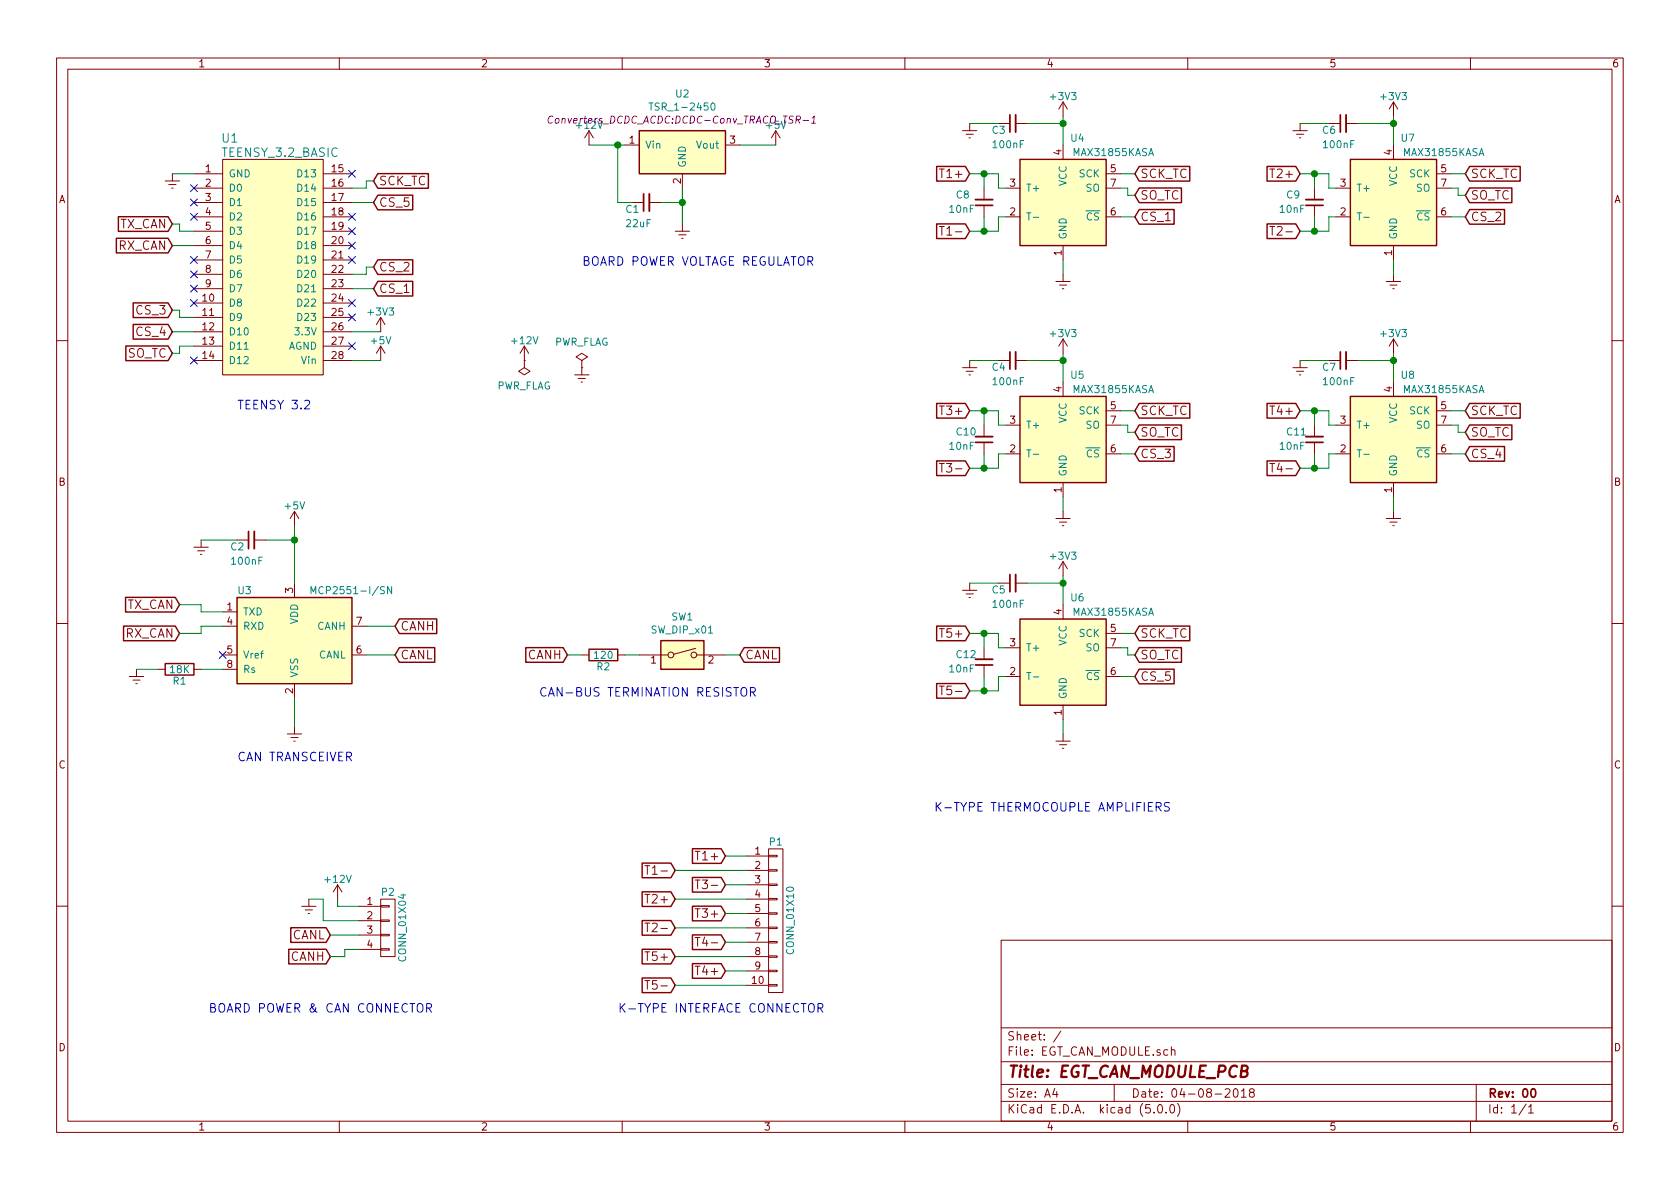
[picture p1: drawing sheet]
EESchema Schematic File Version 4
LIBS:EGT_CAN_MODULE-cache
EELAYER 26 0
EELAYER END
$Descr A4 11693 8268
encoding utf-8
Sheet 1 1
Title "EGT_CAN_MODULE_PCB"
Date "04-08-2018"
Rev "00"
Comp ""
Comment1 ""
Comment2 ""
Comment3 ""
Comment4 ""
$EndDescr
$Comp
L power:Earth #PWR01
U 1 1
P 4750 1550
F 0 "#PWR01" H 4750 1300 50  0001 C CNN
F 1 "Earth" H 4750 1400 50  0001 C CNN
F 2 "" H 4750 1550 50  0000 C CNN
F 3 "" H 4750 1550 50  0000 C CNN
	1    4750 1550
	1    0    0    -1  
$EndComp
$Comp
L power:Earth #PWR02
U 1 1
P 1200 1200
F 0 "#PWR02" H 1200 950 50  0001 C CNN
F 1 "Earth" H 1200 1050 50  0001 C CNN
F 2 "" H 1200 1200 50  0000 C CNN
F 3 "" H 1200 1200 50  0000 C CNN
	1    1200 1200
	1    0    0    -1  
$EndComp
$Comp
L power:Earth #PWR06
U 1 1
P 7400 1900
F 0 "#PWR06" H 7400 1650 50  0001 C CNN
F 1 "Earth" H 7400 1750 50  0001 C CNN
F 2 "" H 7400 1900 50  0000 C CNN
F 3 "" H 7400 1900 50  0000 C CNN
	1    7400 1900
	1    0    0    -1  
$EndComp
$Comp
L power:Earth #PWR08
U 1 1
P 6750 850
F 0 "#PWR08" H 6750 600 50  0001 C CNN
F 1 "Earth" H 6750 700 50  0001 C CNN
F 2 "" H 6750 850 50  0000 C CNN
F 3 "" H 6750 850 50  0000 C CNN
	1    6750 850 
	1    0    0    -1  
$EndComp
Text GLabel 2600 1250 2    60   Input ~ 0
SCK_TC
Text GLabel 1200 2450 0    60   Input ~ 0
SO_TC
Text GLabel 7900 1200 2    60   Input ~ 0
SCK_TC
Text GLabel 7900 1350 2    60   Input ~ 0
SO_TC
Text GLabel 7900 1500 2    60   Input ~ 0
CS_1
Text GLabel 6750 1200 0    60   Input ~ 0
T1+
Text GLabel 6750 1600 0    60   Input ~ 0
T1-
$Comp
L conn:CONN_01X10 P1
U 1 1
P 5400 6400
F 0 "P1" H 5400 6950 50  0000 C CNN
F 1 "CONN_01X10" V 5500 6400 50  0000 C CNN
F 2 "Pin_Headers:Pin_Header_Straight_2x05_Pitch2.00mm" H 5400 6400 50  0001 C CNN
F 3 "" H 5400 6400 50  0000 C CNN
	1    5400 6400
	1    0    0    -1  
$EndComp
Text GLabel 5050 5950 0    60   Input ~ 0
T1+
Text GLabel 4700 6050 0    60   Input ~ 0
T1-
Text GLabel 4700 6250 0    60   Input ~ 0
T2+
Text GLabel 5050 6350 0    60   Input ~ 0
T3+
Text GLabel 5050 6750 0    60   Input ~ 0
T4+
Text GLabel 4700 6650 0    60   Input ~ 0
T5+
Text GLabel 4700 6450 0    60   Input ~ 0
T2-
Text GLabel 5050 6150 0    60   Input ~ 0
T3-
Text GLabel 5050 6550 0    60   Input ~ 0
T4-
Text GLabel 4700 6850 0    60   Input ~ 0
T5-
$Comp
L 015-0012_K-TYPES_MODULE_PCB-rescue:MCP2551-I_SN U3
U 1 1
P 2050 4450
F 0 "U3" H 1650 4800 50  0000 L CNN
F 1 "MCP2551-I/SN" H 2150 4800 50  0000 L CNN
F 2 "Housings_SOIC:SOIC-8_3.9x4.9mm_Pitch1.27mm" H 2050 3950 50  0001 C CIN
F 3 "" H 2050 4450 50  0000 C CNN
	1    2050 4450
	1    0    0    -1  
$EndComp
Text GLabel 1250 4400 0    60   Input ~ 0
RX_CAN
Text GLabel 1250 4200 0    60   Input ~ 0
TX_CAN
$Comp
L Device:R R1
U 1 1
P 1250 4650
F 0 "R1" V 1330 4650 50  0000 C CNN
F 1 "18K" V 1250 4650 50  0000 C CNN
F 2 "Resistors_SMD:R_0805_HandSoldering" V 1180 4650 50  0001 C CNN
F 3 "" H 1250 4650 50  0000 C CNN
	1    1250 4650
	0    1    1    0   
$EndComp
$Comp
L power:Earth #PWR013
U 1 1
P 950 4650
F 0 "#PWR013" H 950 4400 50  0001 C CNN
F 1 "Earth" H 950 4500 50  0001 C CNN
F 2 "" H 950 4650 50  0000 C CNN
F 3 "" H 950 4650 50  0000 C CNN
	1    950  4650
	1    0    0    -1  
$EndComp
Text GLabel 2750 4350 2    60   Input ~ 0
CANH
Text GLabel 2750 4550 2    60   Input ~ 0
CANL
$Comp
L power:Earth #PWR014
U 1 1
P 2050 5050
F 0 "#PWR014" H 2050 4800 50  0001 C CNN
F 1 "Earth" H 2050 4900 50  0001 C CNN
F 2 "" H 2050 5050 50  0000 C CNN
F 3 "" H 2050 5050 50  0000 C CNN
	1    2050 5050
	1    0    0    -1  
$EndComp
$Comp
L power:Earth #PWR015
U 1 1
P 1400 3750
F 0 "#PWR015" H 1400 3500 50  0001 C CNN
F 1 "Earth" H 1400 3600 50  0001 C CNN
F 2 "" H 1400 3750 50  0000 C CNN
F 3 "" H 1400 3750 50  0000 C CNN
	1    1400 3750
	1    0    0    -1  
$EndComp
$Comp
L Device:R R2
U 1 1
P 4200 4550
F 0 "R2" V 4280 4550 50  0000 C CNN
F 1 "120" V 4200 4550 50  0000 C CNN
F 2 "Resistors_SMD:R_0805_HandSoldering" V 4130 4550 50  0001 C CNN
F 3 "" H 4200 4550 50  0000 C CNN
	1    4200 4550
	0    1    1    0   
$EndComp
$Comp
L conn:CONN_01X04 P2
U 1 1
P 2700 6450
F 0 "P2" H 2700 6700 50  0000 C CNN
F 1 "CONN_01X04" V 2800 6450 50  0000 C CNN
F 2 "Pin_Headers:Pin_Header_Angled_2x02_Pitch2.54mm" H 2700 6450 50  0001 C CNN
F 3 "" H 2700 6450 50  0000 C CNN
	1    2700 6450
	1    0    0    -1  
$EndComp
$Comp
L power:Earth #PWR016
U 1 1
P 2150 6250
F 0 "#PWR016" H 2150 6000 50  0001 C CNN
F 1 "Earth" H 2150 6100 50  0001 C CNN
F 2 "" H 2150 6250 50  0000 C CNN
F 3 "" H 2150 6250 50  0000 C CNN
	1    2150 6250
	1    0    0    -1  
$EndComp
Text GLabel 2300 6650 0    60   Input ~ 0
CANH
Text GLabel 2300 6500 0    60   Input ~ 0
CANL
Wire Wire Line
	4100 1000 4300 1000
Wire Wire Line
	4300 1400 4300 1000
Connection ~ 4300 1000
Wire Wire Line
	4750 1300 4750 1400
Connection ~ 4750 1400
Wire Wire Line
	5150 1000 5400 1000
Wire Wire Line
	2450 2300 2650 2300
Wire Wire Line
	7400 800  7400 850 
Wire Wire Line
	7400 1800 7400 1900
Wire Wire Line
	7150 850  7400 850 
Connection ~ 7400 850 
Wire Wire Line
	6750 850  6950 850 
Wire Wire Line
	2600 2000 2450 2000
Wire Wire Line
	2600 1400 2450 1400
Wire Wire Line
	1200 2300 1350 2300
Wire Wire Line
	7800 1200 7900 1200
Wire Wire Line
	7800 1500 7900 1500
Wire Wire Line
	6750 1600 6850 1600
Wire Wire Line
	6750 1200 6850 1200
Wire Wire Line
	5050 5950 5200 5950
Wire Wire Line
	5050 6150 5200 6150
Wire Wire Line
	5050 6350 5200 6350
Wire Wire Line
	5050 6550 5200 6550
Wire Wire Line
	5050 6750 5200 6750
Wire Wire Line
	4700 6850 5200 6850
Wire Wire Line
	4700 6650 5200 6650
Wire Wire Line
	4700 6450 5200 6450
Wire Wire Line
	4700 6250 5200 6250
Wire Wire Line
	4700 6050 5200 6050
Wire Wire Line
	1250 4200 1400 4200
Wire Wire Line
	1400 4200 1400 4250
Wire Wire Line
	1400 4250 1550 4250
Wire Wire Line
	1550 4350 1400 4350
Wire Wire Line
	1400 4350 1400 4400
Wire Wire Line
	1400 4400 1250 4400
Wire Wire Line
	1550 4650 1400 4650
Wire Wire Line
	1100 4650 950  4650
Wire Wire Line
	2050 4850 2050 5050
Wire Wire Line
	1400 3750 1650 3750
Wire Wire Line
	1850 3750 2050 3750
Wire Wire Line
	2050 3650 2050 3750
Connection ~ 2050 3750
Wire Wire Line
	2350 6300 2350 6250
Wire Wire Line
	2500 6500 2300 6500
Wire Wire Line
	2500 6600 2400 6600
NoConn ~ 1550 4550
$Comp
L power:+12V #PWR017
U 1 1
P 2350 6250
F 0 "#PWR017" H 2350 6100 50  0001 C CNN
F 1 "+12V" H 2350 6390 50  0000 C CNN
F 2 "" H 2350 6250 50  0000 C CNN
F 3 "" H 2350 6250 50  0000 C CNN
	1    2350 6250
	1    0    0    -1  
$EndComp
$Comp
L power:+12V #PWR018
U 1 1
P 4100 1000
F 0 "#PWR018" H 4100 850 50  0001 C CNN
F 1 "+12V" H 4100 1140 50  0000 C CNN
F 2 "" H 4100 1000 50  0000 C CNN
F 3 "" H 4100 1000 50  0000 C CNN
	1    4100 1000
	1    0    0    -1  
$EndComp
$Comp
L power:+3V3 #PWR019
U 1 1
P 2650 2300
F 0 "#PWR019" H 2650 2150 50  0001 C CNN
F 1 "+3V3" H 2650 2440 50  0000 C CNN
F 2 "" H 2650 2300 50  0000 C CNN
F 3 "" H 2650 2300 50  0000 C CNN
	1    2650 2300
	1    0    0    -1  
$EndComp
$Comp
L power:+3V3 #PWR023
U 1 1
P 7400 800
F 0 "#PWR023" H 7400 650 50  0001 C CNN
F 1 "+3V3" H 7400 940 50  0000 C CNN
F 2 "" H 7400 800 50  0000 C CNN
F 3 "" H 7400 800 50  0000 C CNN
	1    7400 800 
	1    0    0    -1  
$EndComp
$Comp
L power:+5V #PWR025
U 1 1
P 2650 2500
F 0 "#PWR025" H 2650 2350 50  0001 C CNN
F 1 "+5V" H 2650 2640 50  0000 C CNN
F 2 "" H 2650 2500 50  0000 C CNN
F 3 "" H 2650 2500 50  0000 C CNN
	1    2650 2500
	1    0    0    -1  
$EndComp
$Comp
L power:+5V #PWR026
U 1 1
P 2050 3650
F 0 "#PWR026" H 2050 3500 50  0001 C CNN
F 1 "+5V" H 2050 3790 50  0000 C CNN
F 2 "" H 2050 3650 50  0000 C CNN
F 3 "" H 2050 3650 50  0000 C CNN
	1    2050 3650
	1    0    0    -1  
$EndComp
$Comp
L power:+12V #PWR027
U 1 1
P 3650 2500
F 0 "#PWR027" H 3650 2350 50  0001 C CNN
F 1 "+12V" H 3650 2640 50  0000 C CNN
F 2 "" H 3650 2500 50  0000 C CNN
F 3 "" H 3650 2500 50  0000 C CNN
	1    3650 2500
	1    0    0    -1  
$EndComp
$Comp
L power:Earth #PWR028
U 1 1
P 4050 2550
F 0 "#PWR028" H 4050 2300 50  0001 C CNN
F 1 "Earth" H 4050 2400 50  0001 C CNN
F 2 "" H 4050 2550 50  0000 C CNN
F 3 "" H 4050 2550 50  0000 C CNN
	1    4050 2550
	1    0    0    -1  
$EndComp
$Comp
L power:PWR_FLAG #FLG029
U 1 1
P 4050 2550
F 0 "#FLG029" H 4050 2645 50  0001 C CNN
F 1 "PWR_FLAG" H 4050 2730 50  0000 C CNN
F 2 "" H 4050 2550 50  0000 C CNN
F 3 "" H 4050 2550 50  0000 C CNN
	1    4050 2550
	1    0    0    -1  
$EndComp
$Comp
L power:PWR_FLAG #FLG030
U 1 1
P 3650 2500
F 0 "#FLG030" H 3650 2595 50  0001 C CNN
F 1 "PWR_FLAG" H 3650 2680 50  0000 C CNN
F 2 "" H 3650 2500 50  0000 C CNN
F 3 "" H 3650 2500 50  0000 C CNN
	1    3650 2500
	-1   0    0    1   
$EndComp
Wire Wire Line
	2450 2500 2650 2500
Text Notes 1650 2850 0    60   ~ 0
TEENSY 3.2
Text Notes 1650 5300 0    60   ~ 0
CAN TRANSCEIVER
Text Notes 4050 1850 0    60   ~ 0
BOARD POWER VOLTAGE REGULATOR
Text Notes 4300 7050 0    60   ~ 0
K-TYPE INTERFACE CONNECTOR
Text Notes 1450 7050 0    60   ~ 0
BOARD POWER & CAN CONNECTOR
Text Notes 6500 5650 0    60   ~ 0
K-TYPE THERMOCOUPLE AMPLIFIERS
$Comp
L 015-0012_K-TYPES_MODULE_PCB-rescue:TEENSY_3.2_BASIC U1
U 1 1
P 1900 1850
F 0 "U1" H 1600 2750 60  0000 C CNN
F 1 "TEENSY_3.2_BASIC" H 1950 2650 60  0000 C CNN
F 2 "User Libraries:TEENSY_3.2_BASIC" H 1900 1650 60  0001 C CNN
F 3 "" H 1900 1650 60  0001 C CNN
	1    1900 1850
	1    0    0    -1  
$EndComp
Wire Wire Line
	4600 1400 4750 1400
$Comp
L power:+5V #PWR031
U 1 1
P 5400 1000
F 0 "#PWR031" H 5400 850 50  0001 C CNN
F 1 "+5V" H 5400 1140 50  0000 C CNN
F 2 "" H 5400 1000 50  0000 C CNN
F 3 "" H 5400 1000 50  0000 C CNN
	1    5400 1000
	1    0    0    -1  
$EndComp
Text GLabel 2600 2000 2    60   Input ~ 0
CS_1
Text GLabel 2600 1850 2    60   Input ~ 0
CS_2
Text GLabel 1200 2300 0    60   Input ~ 0
CS_4
Text GLabel 1200 2150 0    60   Input ~ 0
CS_3
Text GLabel 2600 1400 2    60   Input ~ 0
CS_5
Text GLabel 1200 1550 0    60   Input ~ 0
TX_CAN
Text GLabel 1200 1700 0    60   Input ~ 0
RX_CAN
Wire Wire Line
	1200 1700 1350 1700
Wire Wire Line
	1200 1200 1350 1200
Wire Wire Line
	2450 1900 2550 1900
Wire Wire Line
	2550 1900 2550 1850
Wire Wire Line
	2550 1850 2600 1850
Wire Wire Line
	1350 2400 1250 2400
Wire Wire Line
	1250 2400 1250 2450
Wire Wire Line
	1250 2450 1200 2450
Wire Wire Line
	1350 2200 1250 2200
Wire Wire Line
	1250 2200 1250 2150
Wire Wire Line
	1250 2150 1200 2150
Wire Wire Line
	1350 1600 1250 1600
Wire Wire Line
	1250 1600 1250 1550
Wire Wire Line
	1250 1550 1200 1550
NoConn ~ 1350 1300
NoConn ~ 1350 1400
NoConn ~ 1350 1500
NoConn ~ 1350 1800
NoConn ~ 1350 1900
NoConn ~ 1350 2000
NoConn ~ 1350 2100
NoConn ~ 1350 2500
NoConn ~ 2450 2400
NoConn ~ 2450 2200
NoConn ~ 2450 2100
NoConn ~ 2450 1800
NoConn ~ 2450 1700
NoConn ~ 2450 1600
NoConn ~ 2450 1500
Wire Wire Line
	4300 1000 4350 1000
Wire Wire Line
	4750 1400 4750 1550
Wire Wire Line
	7400 850  7400 1000
Wire Wire Line
	2050 3750 2050 4050
$Comp
L Switch:SW_DIP_x01 SW1
U 1 1
P 4750 4550
F 0 "SW1" H 4750 4817 50  0000 C CNN
F 1 "SW_DIP_x01" H 4750 4726 50  0000 C CNN
F 2 "SamacSys_Parts:IKD0103101" H 4750 4550 50  0001 C CNN
F 3 "" H 4750 4550 50  0001 C CNN
	1    4750 4550
	1    0    0    -1  
$EndComp
Text GLabel 3950 4550 0    60   Input ~ 0
CANH
Text GLabel 5150 4550 2    60   Input ~ 0
CANL
Wire Wire Line
	5150 4550 5050 4550
Wire Wire Line
	4450 4550 4350 4550
Wire Wire Line
	4050 4550 3950 4550
Wire Wire Line
	2550 4350 2750 4350
Wire Wire Line
	2550 4550 2750 4550
Text Notes 3750 4850 0    60   ~ 0
CAN-BUS TERMINATION RESISTOR
$Comp
L dc-dc:TSR_1-2450 U2
U 1 1
P 4750 1100
F 0 "U2" H 4750 1558 50  0000 C CNN
F 1 "TSR_1-2450" H 4750 1467 50  0000 C CNN
F 2 "Converters_DCDC_ACDC:DCDC-Conv_TRACO_TSR-1" H 4750 1376 50  0000 C CIN
F 3 "http://www.tracopower.com/products/tsr1.pdf" H 4750 1550 50  0001 C CNN
	1    4750 1100
	1    0    0    -1  
$EndComp
$Comp
L Sensor_Temperature:MAX31855KASA U4
U 1 1
P 7400 1400
F 0 "U4" H 7500 1850 50  0000 C CNN
F 1 "MAX31855KASA" H 7750 1750 50  0000 C CNN
F 2 "Housings_SOIC:SOIC-8_3.9x4.9mm_Pitch1.27mm" H 8400 1050 50  0001 C CIN
F 3 "http://datasheets.maximintegrated.com/en/ds/MAX31855.pdf" H 7400 1400 50  0001 C CNN
	1    7400 1400
	1    0    0    -1  
$EndComp
$Comp
L Device:C_Small C8
U 1 1
P 6850 1400
F 0 "C8" H 7050 1350 50  0000 R CNN
F 1 "10nF" H 7100 1450 50  0000 R CNN
F 2 "Capacitors_SMD:C_0805_HandSoldering" H 6850 1400 50  0001 C CNN
F 3 "~" H 6850 1400 50  0001 C CNN
	1    6850 1400
	-1   0    0    1   
$EndComp
$Comp
L Device:C_Small C2
U 1 1
P 1750 3750
F 0 "C2" V 1700 3900 50  0000 R CNN
F 1 "100nF" V 1600 3900 50  0000 R CNN
F 2 "Capacitors_SMD:C_0805_HandSoldering" H 1750 3750 50  0001 C CNN
F 3 "~" H 1750 3750 50  0001 C CNN
	1    1750 3750
	0    -1   -1   0   
$EndComp
$Comp
L Device:C_Small C1
U 1 1
P 4500 1400
F 0 "C1" V 4450 1550 50  0000 R CNN
F 1 "22uF" V 4350 1550 50  0000 R CNN
F 2 "Capacitors_SMD:C_0805_HandSoldering" H 4500 1400 50  0001 C CNN
F 3 "~" H 4500 1400 50  0001 C CNN
	1    4500 1400
	0    -1   -1   0   
$EndComp
Wire Wire Line
	4400 1400 4300 1400
$Comp
L Device:C_Small C3
U 1 1
P 7050 850
F 0 "C3" V 7000 1000 50  0000 R CNN
F 1 "100nF" V 6900 1000 50  0000 R CNN
F 2 "Capacitors_SMD:C_0805_HandSoldering" H 7050 850 50  0001 C CNN
F 3 "~" H 7050 850 50  0001 C CNN
	1    7050 850 
	0    -1   -1   0   
$EndComp
Wire Wire Line
	7900 1350 7850 1350
Wire Wire Line
	7850 1350 7850 1300
Wire Wire Line
	7850 1300 7800 1300
Wire Wire Line
	6850 1300 6850 1200
Connection ~ 6850 1200
Wire Wire Line
	6850 1200 6950 1200
Wire Wire Line
	6850 1500 6850 1600
Connection ~ 6850 1600
Wire Wire Line
	6850 1600 6950 1600
Wire Wire Line
	7000 1300 6950 1300
Wire Wire Line
	6950 1300 6950 1200
Wire Wire Line
	7000 1500 6950 1500
Wire Wire Line
	6950 1500 6950 1600
$Comp
L power:Earth #PWR0101
U 1 1
P 9700 1900
F 0 "#PWR0101" H 9700 1650 50  0001 C CNN
F 1 "Earth" H 9700 1750 50  0001 C CNN
F 2 "" H 9700 1900 50  0000 C CNN
F 3 "" H 9700 1900 50  0000 C CNN
	1    9700 1900
	1    0    0    -1  
$EndComp
$Comp
L power:Earth #PWR0102
U 1 1
P 9050 850
F 0 "#PWR0102" H 9050 600 50  0001 C CNN
F 1 "Earth" H 9050 700 50  0001 C CNN
F 2 "" H 9050 850 50  0000 C CNN
F 3 "" H 9050 850 50  0000 C CNN
	1    9050 850 
	1    0    0    -1  
$EndComp
Text GLabel 10200 1200 2    60   Input ~ 0
SCK_TC
Text GLabel 10200 1350 2    60   Input ~ 0
SO_TC
Text GLabel 10200 1500 2    60   Input ~ 0
CS_2
Text GLabel 9050 1200 0    60   Input ~ 0
T2+
Text GLabel 9050 1600 0    60   Input ~ 0
T2-
Wire Wire Line
	9700 800  9700 850 
Wire Wire Line
	9700 1800 9700 1900
Wire Wire Line
	9450 850  9700 850 
Connection ~ 9700 850 
Wire Wire Line
	9050 850  9250 850 
Wire Wire Line
	10100 1200 10200 1200
Wire Wire Line
	10100 1500 10200 1500
Wire Wire Line
	9050 1600 9150 1600
Wire Wire Line
	9050 1200 9150 1200
$Comp
L power:+3V3 #PWR0103
U 1 1
P 9700 800
F 0 "#PWR0103" H 9700 650 50  0001 C CNN
F 1 "+3V3" H 9700 940 50  0000 C CNN
F 2 "" H 9700 800 50  0000 C CNN
F 3 "" H 9700 800 50  0000 C CNN
	1    9700 800 
	1    0    0    -1  
$EndComp
Wire Wire Line
	9700 850  9700 1000
$Comp
L Sensor_Temperature:MAX31855KASA U7
U 1 1
P 9700 1400
F 0 "U7" H 9800 1850 50  0000 C CNN
F 1 "MAX31855KASA" H 10050 1750 50  0000 C CNN
F 2 "Housings_SOIC:SOIC-8_3.9x4.9mm_Pitch1.27mm" H 10700 1050 50  0001 C CIN
F 3 "http://datasheets.maximintegrated.com/en/ds/MAX31855.pdf" H 9700 1400 50  0001 C CNN
	1    9700 1400
	1    0    0    -1  
$EndComp
$Comp
L Device:C_Small C9
U 1 1
P 9150 1400
F 0 "C9" H 9350 1350 50  0000 R CNN
F 1 "10nF" H 9400 1450 50  0000 R CNN
F 2 "Capacitors_SMD:C_0805_HandSoldering" H 9150 1400 50  0001 C CNN
F 3 "~" H 9150 1400 50  0001 C CNN
	1    9150 1400
	-1   0    0    1   
$EndComp
$Comp
L Device:C_Small C6
U 1 1
P 9350 850
F 0 "C6" V 9300 1000 50  0000 R CNN
F 1 "100nF" V 9200 1000 50  0000 R CNN
F 2 "Capacitors_SMD:C_0805_HandSoldering" H 9350 850 50  0001 C CNN
F 3 "~" H 9350 850 50  0001 C CNN
	1    9350 850 
	0    -1   -1   0   
$EndComp
Wire Wire Line
	10200 1350 10150 1350
Wire Wire Line
	10150 1350 10150 1300
Wire Wire Line
	10150 1300 10100 1300
Wire Wire Line
	9150 1300 9150 1200
Connection ~ 9150 1200
Wire Wire Line
	9150 1200 9250 1200
Wire Wire Line
	9150 1500 9150 1600
Connection ~ 9150 1600
Wire Wire Line
	9150 1600 9250 1600
Wire Wire Line
	9300 1300 9250 1300
Wire Wire Line
	9250 1300 9250 1200
Wire Wire Line
	9300 1500 9250 1500
Wire Wire Line
	9250 1500 9250 1600
$Comp
L power:Earth #PWR0104
U 1 1
P 7400 3550
F 0 "#PWR0104" H 7400 3300 50  0001 C CNN
F 1 "Earth" H 7400 3400 50  0001 C CNN
F 2 "" H 7400 3550 50  0000 C CNN
F 3 "" H 7400 3550 50  0000 C CNN
	1    7400 3550
	1    0    0    -1  
$EndComp
$Comp
L power:Earth #PWR0105
U 1 1
P 6750 2500
F 0 "#PWR0105" H 6750 2250 50  0001 C CNN
F 1 "Earth" H 6750 2350 50  0001 C CNN
F 2 "" H 6750 2500 50  0000 C CNN
F 3 "" H 6750 2500 50  0000 C CNN
	1    6750 2500
	1    0    0    -1  
$EndComp
Text GLabel 7900 2850 2    60   Input ~ 0
SCK_TC
Text GLabel 7900 3000 2    60   Input ~ 0
SO_TC
Text GLabel 7900 3150 2    60   Input ~ 0
CS_3
Text GLabel 6750 2850 0    60   Input ~ 0
T3+
Text GLabel 6750 3250 0    60   Input ~ 0
T3-
Wire Wire Line
	7400 2450 7400 2500
Wire Wire Line
	7400 3450 7400 3550
Wire Wire Line
	7150 2500 7400 2500
Connection ~ 7400 2500
Wire Wire Line
	6750 2500 6950 2500
Wire Wire Line
	7800 2850 7900 2850
Wire Wire Line
	7800 3150 7900 3150
Wire Wire Line
	6750 3250 6850 3250
Wire Wire Line
	6750 2850 6850 2850
$Comp
L power:+3V3 #PWR0106
U 1 1
P 7400 2450
F 0 "#PWR0106" H 7400 2300 50  0001 C CNN
F 1 "+3V3" H 7400 2590 50  0000 C CNN
F 2 "" H 7400 2450 50  0000 C CNN
F 3 "" H 7400 2450 50  0000 C CNN
	1    7400 2450
	1    0    0    -1  
$EndComp
Wire Wire Line
	7400 2500 7400 2650
$Comp
L Sensor_Temperature:MAX31855KASA U5
U 1 1
P 7400 3050
F 0 "U5" H 7500 3500 50  0000 C CNN
F 1 "MAX31855KASA" H 7750 3400 50  0000 C CNN
F 2 "Housings_SOIC:SOIC-8_3.9x4.9mm_Pitch1.27mm" H 8400 2700 50  0001 C CIN
F 3 "http://datasheets.maximintegrated.com/en/ds/MAX31855.pdf" H 7400 3050 50  0001 C CNN
	1    7400 3050
	1    0    0    -1  
$EndComp
$Comp
L Device:C_Small C10
U 1 1
P 6850 3050
F 0 "C10" H 7050 3000 50  0000 R CNN
F 1 "10nF" H 7100 3100 50  0000 R CNN
F 2 "Capacitors_SMD:C_0805_HandSoldering" H 6850 3050 50  0001 C CNN
F 3 "~" H 6850 3050 50  0001 C CNN
	1    6850 3050
	-1   0    0    1   
$EndComp
$Comp
L Device:C_Small C4
U 1 1
P 7050 2500
F 0 "C4" V 7000 2650 50  0000 R CNN
F 1 "100nF" V 6900 2650 50  0000 R CNN
F 2 "Capacitors_SMD:C_0805_HandSoldering" H 7050 2500 50  0001 C CNN
F 3 "~" H 7050 2500 50  0001 C CNN
	1    7050 2500
	0    -1   -1   0   
$EndComp
Wire Wire Line
	7900 3000 7850 3000
Wire Wire Line
	7850 3000 7850 2950
Wire Wire Line
	7850 2950 7800 2950
Wire Wire Line
	6850 2950 6850 2850
Connection ~ 6850 2850
Wire Wire Line
	6850 2850 6950 2850
Wire Wire Line
	6850 3150 6850 3250
Connection ~ 6850 3250
Wire Wire Line
	6850 3250 6950 3250
Wire Wire Line
	7000 2950 6950 2950
Wire Wire Line
	6950 2950 6950 2850
Wire Wire Line
	7000 3150 6950 3150
Wire Wire Line
	6950 3150 6950 3250
$Comp
L power:Earth #PWR0107
U 1 1
P 9700 3550
F 0 "#PWR0107" H 9700 3300 50  0001 C CNN
F 1 "Earth" H 9700 3400 50  0001 C CNN
F 2 "" H 9700 3550 50  0000 C CNN
F 3 "" H 9700 3550 50  0000 C CNN
	1    9700 3550
	1    0    0    -1  
$EndComp
$Comp
L power:Earth #PWR0108
U 1 1
P 9050 2500
F 0 "#PWR0108" H 9050 2250 50  0001 C CNN
F 1 "Earth" H 9050 2350 50  0001 C CNN
F 2 "" H 9050 2500 50  0000 C CNN
F 3 "" H 9050 2500 50  0000 C CNN
	1    9050 2500
	1    0    0    -1  
$EndComp
Text GLabel 10200 2850 2    60   Input ~ 0
SCK_TC
Text GLabel 10200 3000 2    60   Input ~ 0
SO_TC
Text GLabel 10200 3150 2    60   Input ~ 0
CS_4
Text GLabel 9050 2850 0    60   Input ~ 0
T4+
Text GLabel 9050 3250 0    60   Input ~ 0
T4-
Wire Wire Line
	9700 2450 9700 2500
Wire Wire Line
	9700 3450 9700 3550
Wire Wire Line
	9450 2500 9700 2500
Connection ~ 9700 2500
Wire Wire Line
	9050 2500 9250 2500
Wire Wire Line
	10100 2850 10200 2850
Wire Wire Line
	10100 3150 10200 3150
Wire Wire Line
	9050 3250 9150 3250
Wire Wire Line
	9050 2850 9150 2850
$Comp
L power:+3V3 #PWR0109
U 1 1
P 9700 2450
F 0 "#PWR0109" H 9700 2300 50  0001 C CNN
F 1 "+3V3" H 9700 2590 50  0000 C CNN
F 2 "" H 9700 2450 50  0000 C CNN
F 3 "" H 9700 2450 50  0000 C CNN
	1    9700 2450
	1    0    0    -1  
$EndComp
Wire Wire Line
	9700 2500 9700 2650
$Comp
L Sensor_Temperature:MAX31855KASA U8
U 1 1
P 9700 3050
F 0 "U8" H 9800 3500 50  0000 C CNN
F 1 "MAX31855KASA" H 10050 3400 50  0000 C CNN
F 2 "Housings_SOIC:SOIC-8_3.9x4.9mm_Pitch1.27mm" H 10700 2700 50  0001 C CIN
F 3 "http://datasheets.maximintegrated.com/en/ds/MAX31855.pdf" H 9700 3050 50  0001 C CNN
	1    9700 3050
	1    0    0    -1  
$EndComp
$Comp
L Device:C_Small C11
U 1 1
P 9150 3050
F 0 "C11" H 9350 3000 50  0000 R CNN
F 1 "10nF" H 9400 3100 50  0000 R CNN
F 2 "Capacitors_SMD:C_0805_HandSoldering" H 9150 3050 50  0001 C CNN
F 3 "~" H 9150 3050 50  0001 C CNN
	1    9150 3050
	-1   0    0    1   
$EndComp
$Comp
L Device:C_Small C7
U 1 1
P 9350 2500
F 0 "C7" V 9300 2650 50  0000 R CNN
F 1 "100nF" V 9200 2650 50  0000 R CNN
F 2 "Capacitors_SMD:C_0805_HandSoldering" H 9350 2500 50  0001 C CNN
F 3 "~" H 9350 2500 50  0001 C CNN
	1    9350 2500
	0    -1   -1   0   
$EndComp
Wire Wire Line
	10200 3000 10150 3000
Wire Wire Line
	10150 3000 10150 2950
Wire Wire Line
	10150 2950 10100 2950
Wire Wire Line
	9150 2950 9150 2850
Connection ~ 9150 2850
Wire Wire Line
	9150 2850 9250 2850
Wire Wire Line
	9150 3150 9150 3250
Connection ~ 9150 3250
Wire Wire Line
	9150 3250 9250 3250
Wire Wire Line
	9300 2950 9250 2950
Wire Wire Line
	9250 2950 9250 2850
Wire Wire Line
	9300 3150 9250 3150
Wire Wire Line
	9250 3150 9250 3250
$Comp
L power:Earth #PWR0110
U 1 1
P 7400 5100
F 0 "#PWR0110" H 7400 4850 50  0001 C CNN
F 1 "Earth" H 7400 4950 50  0001 C CNN
F 2 "" H 7400 5100 50  0000 C CNN
F 3 "" H 7400 5100 50  0000 C CNN
	1    7400 5100
	1    0    0    -1  
$EndComp
$Comp
L power:Earth #PWR0111
U 1 1
P 6750 4050
F 0 "#PWR0111" H 6750 3800 50  0001 C CNN
F 1 "Earth" H 6750 3900 50  0001 C CNN
F 2 "" H 6750 4050 50  0000 C CNN
F 3 "" H 6750 4050 50  0000 C CNN
	1    6750 4050
	1    0    0    -1  
$EndComp
Text GLabel 7900 4400 2    60   Input ~ 0
SCK_TC
Text GLabel 7900 4550 2    60   Input ~ 0
SO_TC
Text GLabel 7900 4700 2    60   Input ~ 0
CS_5
Text GLabel 6750 4400 0    60   Input ~ 0
T5+
Text GLabel 6750 4800 0    60   Input ~ 0
T5-
Wire Wire Line
	7400 4000 7400 4050
Wire Wire Line
	7400 5000 7400 5100
Wire Wire Line
	7150 4050 7400 4050
Connection ~ 7400 4050
Wire Wire Line
	6750 4050 6950 4050
Wire Wire Line
	7800 4400 7900 4400
Wire Wire Line
	7800 4700 7900 4700
Wire Wire Line
	6750 4800 6850 4800
Wire Wire Line
	6750 4400 6850 4400
$Comp
L power:+3V3 #PWR0112
U 1 1
P 7400 4000
F 0 "#PWR0112" H 7400 3850 50  0001 C CNN
F 1 "+3V3" H 7400 4140 50  0000 C CNN
F 2 "" H 7400 4000 50  0000 C CNN
F 3 "" H 7400 4000 50  0000 C CNN
	1    7400 4000
	1    0    0    -1  
$EndComp
Wire Wire Line
	7400 4050 7400 4200
$Comp
L Sensor_Temperature:MAX31855KASA U6
U 1 1
P 7400 4600
F 0 "U6" H 7500 5050 50  0000 C CNN
F 1 "MAX31855KASA" H 7750 4950 50  0000 C CNN
F 2 "Housings_SOIC:SOIC-8_3.9x4.9mm_Pitch1.27mm" H 8400 4250 50  0001 C CIN
F 3 "http://datasheets.maximintegrated.com/en/ds/MAX31855.pdf" H 7400 4600 50  0001 C CNN
	1    7400 4600
	1    0    0    -1  
$EndComp
$Comp
L Device:C_Small C12
U 1 1
P 6850 4600
F 0 "C12" H 7050 4550 50  0000 R CNN
F 1 "10nF" H 7100 4650 50  0000 R CNN
F 2 "Capacitors_SMD:C_0805_HandSoldering" H 6850 4600 50  0001 C CNN
F 3 "~" H 6850 4600 50  0001 C CNN
	1    6850 4600
	-1   0    0    1   
$EndComp
$Comp
L Device:C_Small C5
U 1 1
P 7050 4050
F 0 "C5" V 7000 4200 50  0000 R CNN
F 1 "100nF" V 6900 4200 50  0000 R CNN
F 2 "Capacitors_SMD:C_0805_HandSoldering" H 7050 4050 50  0001 C CNN
F 3 "~" H 7050 4050 50  0001 C CNN
	1    7050 4050
	0    -1   -1   0   
$EndComp
Wire Wire Line
	7900 4550 7850 4550
Wire Wire Line
	7850 4550 7850 4500
Wire Wire Line
	7850 4500 7800 4500
Wire Wire Line
	6850 4500 6850 4400
Connection ~ 6850 4400
Wire Wire Line
	6850 4400 6950 4400
Wire Wire Line
	6850 4700 6850 4800
Connection ~ 6850 4800
Wire Wire Line
	6850 4800 6950 4800
Wire Wire Line
	7000 4500 6950 4500
Wire Wire Line
	6950 4500 6950 4400
Wire Wire Line
	7000 4700 6950 4700
Wire Wire Line
	6950 4700 6950 4800
Wire Wire Line
	2500 6300 2350 6300
Wire Wire Line
	2300 6650 2400 6650
Wire Wire Line
	2400 6650 2400 6600
Wire Wire Line
	2150 6250 2250 6250
Wire Wire Line
	2250 6250 2250 6400
Wire Wire Line
	2250 6400 2500 6400
Wire Wire Line
	2600 1250 2550 1250
Wire Wire Line
	2550 1250 2550 1300
Wire Wire Line
	2550 1300 2450 1300
NoConn ~ 2450 1200
$EndSCHEMATC
